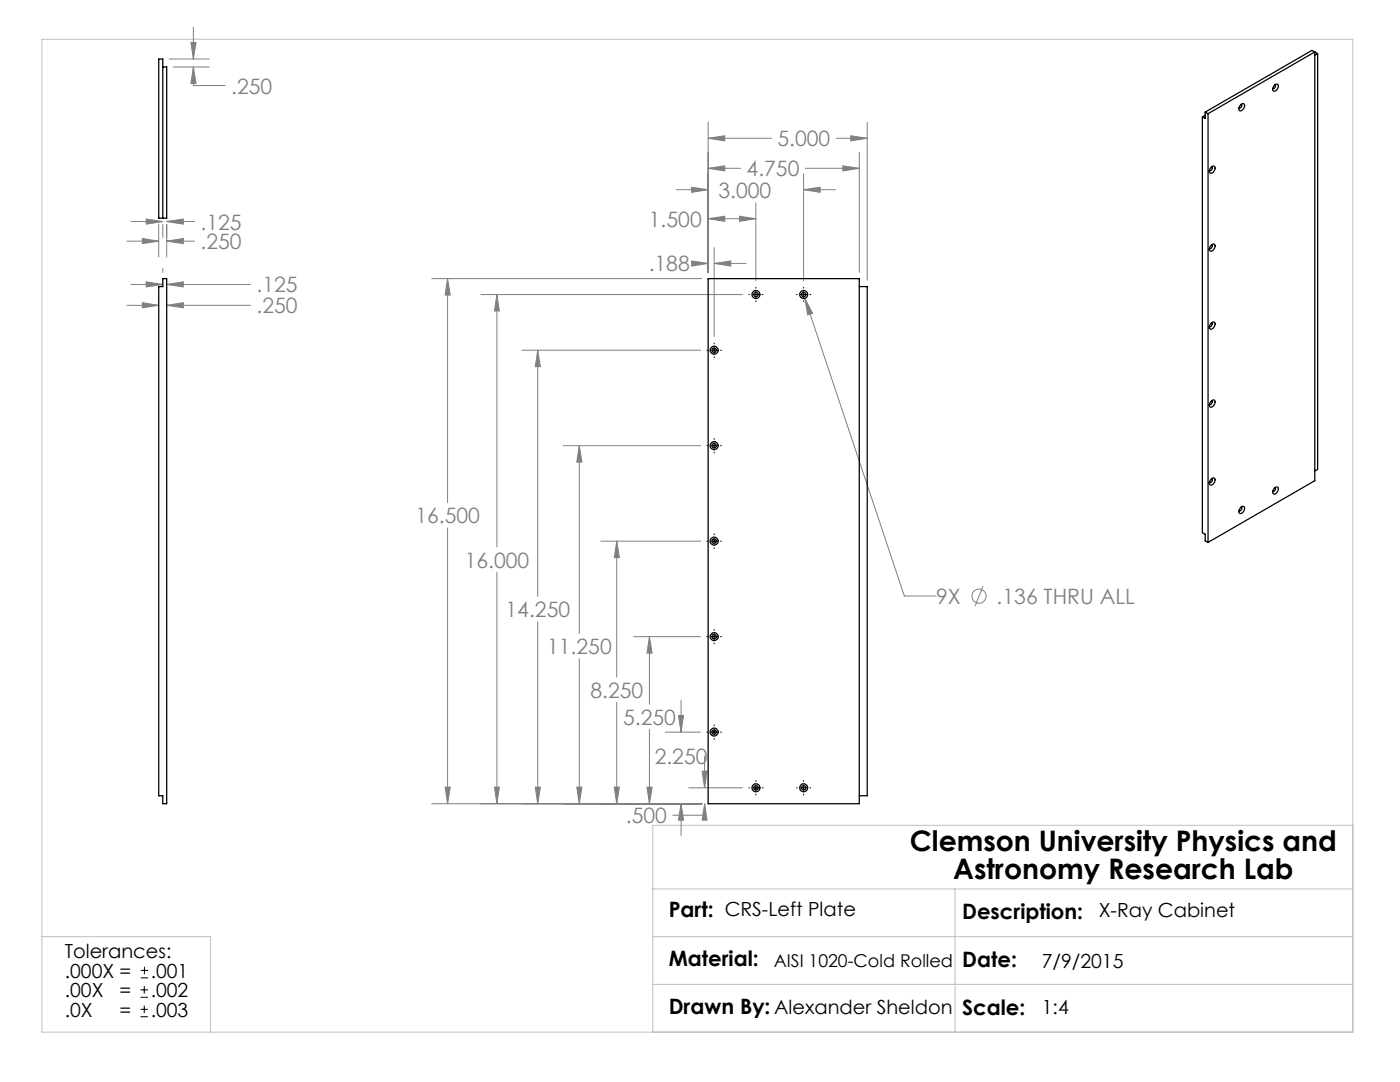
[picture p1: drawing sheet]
<svg xmlns="http://www.w3.org/2000/svg" width="279mm" height="216mm" viewBox="0 0 279 216" stroke-linecap="round" stroke-linejoin="round" font-family="sans-serif">
<g fill="none" stroke="#808080" stroke-width=".2">
<path d="M33.8 11.8h8M34.5 13.4h7.3M38.1 8.5h1l-.5 3.3zM38.6 13.4l.5 3.3h-1zM38.6 13.4v3.7h6.3M38.6 5.4v6.4M135 37.9h6.3M138 37.4l3.3 .5-3.3 .5zM141.3 33.6l3.3-.5v1zM141.3 27.6l3.3-.5v1zM141.3 24.4v29.9M141.3 33.6h6.5"/>
<path d="M141.3 27.6h12.7M160.4 37.9l3.3-.5v1zM160.4 34.7v21.4M160.4 37.9h6.3M160.7 33.6h10.8M166.9 27.6h6.2M168.2 33.1l3.3 .5-3.3 .5zM169.8 27.1l3.3 .5-3.3 .5zM171.5 30.4v23.9M173.1 24.4v31.5M25.3 48.1h6.4M26.1 56.8h6.4"/>
<path d="M26.1 44.2h6.4M28.4 47.6l3.3 .5-3.3 .5zM29.2 56.2l3.3 .6-3.3 .5zM29.2 43.7l3.3 .5-3.3 .5zM31.7 44.8v6.5M32.5 44.8v2.6M32.5 53.6v.7M33.3 56.8l3.3-.6v1.1zM33.3 44.2l3.3-.5v1zM33.3 48.1l3.3-.5v1zM33.3 56.8h16.7M33.3 44.8v6.5"/>
<path d="M33.3 44.2h5.5M33.3 48.1h5.5M86.1 55.6h54M89.3 55.6l.6 3.3h-1.1zM89.3 55.6v44.7M96 58.8h52.2M99.2 58.8l.5 3.3h-1zM99.2 58.8v50.3M138 52.1l3.3 .5-3.3 .5zM138.8 52.6h2.5M141.2 43.6h9.6M141.3 43.6l3.3-.5v1.1z"/>
<path d="M142.5 52.6l3.3-.5v1zM142.5 49.4v17.8M142.5 52.6h6.4M147.6 43.1l3.2 .5-3.2 .6zM150.8 40.5v15.6M160.6 59.5l1.6 3-1 .3zM160.6 59.5l19.9 59.4h6.3M25.3 60.9h6.4M28.4 60.4l3.3 .5-3.3 .5zM33.3 60.9l3.3-.5v1zM33.3 60.9h16.7M104.1 69.9h35.7"/>
<path d="M107.3 69.9l.5 3.3h-1zM107.3 69.9v49.1M112.4 88.9h27.4M115.6 88.9l.5 3.3h-1zM115.6 88.9v37.5M89.3 105.3v55.1M99.2 114.2v46.2M119.9 108h19.9M123.1 108l.5 3.3h-1zM123.1 108v27.1M196.2 116.9l-1.6 4.1M107.3 124.1v36.3"/>
<path d="M115.6 131.4v29M126.4 127h13.4M129.6 127l.5 3.3h-1zM129.6 127v13.5M135.9 139.7v6.4M88.8 157.1h1.1l-.6 3.3zM98.7 157.1h1l-.5 3.3zM106.8 157.1h1l-.5 3.3zM115.1 157.1h1l-.5 3.3zM122.6 157.1h1l-.5 3.3zM123.1 140.2v20.2M129.1 157.1h1l-.5 3.3z"/>
<path d="M129.6 145.6v14.8M132.8 146.1h7M135.4 142.8h1l-.5 3.3zM137.4 157.2h10.8M140.1 153.9h1l-.5 3.3zM140.6 150.8v6.4M86.1 160.4h54M135.9 160.4l.5 3.3h-1zM135.9 160.4v6.3M140.6 160.4l.5 3.3h-1zM140.6 160.4v2.3h-6.3"/>
<circle cx="195.4" cy="119" r="1.4"/>
</g>
<g fill="none" stroke="#000" stroke-width=".2">
<path d="M149.4 58.8h.2M150.2 58.8h1.3M150.8 57.3v.2M150.8 58.1v1.3M152.1 58.8h.2M159 58.8h.1M159.7 58.8h1.3M160.4 57.3v.2M160.4 58.1v1.3M161.6 58.8h.2M141.1 69.9h.2M141.9 69.9h1.3"/>
<path d="M142.5 68.4v.2M142.5 69.3v1.2M142.5 71.2v.1M143.8 69.9h.2M150.8 60v.2M160.4 60v.2M141.1 88.9h.2M141.9 88.9h1.3M142.5 87.5v.2M142.5 88.3v1.3M142.5 90.2v.2M143.8 88.9h.2"/>
<path d="M141.1 108h.2M141.9 108h1.3M142.5 106.5v.2M142.5 107.4v1.2M142.5 109.3v.1M143.8 108h.2M141.1 127h.2M141.9 127h1.3M142.5 125.6v.2M142.5 126.4v1.3M142.5 128.3v.2M143.8 127h.2"/>
<path d="M141.1 146.1h.2M141.9 146.1h1.3M142.5 144.6v.2M142.5 145.5v1.2M142.5 147.4v.1M143.8 146.1h.2M149.4 157.2h.2M150.2 157.2h1.3M150.8 155.8v.1M150.8 156.6v1.2M150.8 158.5v.1M152.1 157.2h.2"/>
<path d="M159 157.2h.1M159.7 157.2h1.3M160.4 155.8v.1M160.4 156.6v1.2M160.4 158.5v.1M161.6 157.2h.2M28 199h1.5M28 197.5h1.5M28.1 195.1h1.5M28.1 193.6h1.5M28.8 196.8v1.5M28.8 192.9v1.5"/>
<path d="M28 202.9h1.5M28 201.4h1.5M28.8 200.7v1.4"/>
</g>
<path d="M8.4 7.8h261.6v198.2h-261.6zM130.3 177.4h139.7M190.6 177.4v28.6M270 164.7h-139.7v41.3M8.4 186.9h33.6v19.1M130.3 186.9h139.7M130.3 196.4h139.7" fill="none" stroke="#c0c0c0" stroke-width=".2"/>
<path d="M28.4 60.4l3.3 .5-3.3 .5zM33.3 60.9l3.3-.5v1zM29.2 56.2l3.3 .6-3.3 .5zM33.3 56.8l3.3-.6v1.1zM38.1 8.5h1l-.5 3.3zM38.6 13.4l.5 3.3h-1zM29.2 43.7l3.3 .5-3.3 .5zM33.3 44.2l3.3-.5v1zM33.3 48.1l3.3-.5v1zM28.4 47.6l3.3 .5-3.3 .5zM88.8 157.1h1.1l-.6 3.3zM89.3 55.6l.6 3.3h-1.1zM135.9 160.4l.5 3.3h-1zM135.4 142.8h1l-.5 3.3zM129.6 127l.5 3.3h-1zM129.1 157.1h1l-.5 3.3zM123.1 108l.5 3.3h-1zM122.6 157.1h1l-.5 3.3zM115.6 88.9l.5 3.3h-1zM115.1 157.1h1l-.5 3.3zM107.3 69.9l.5 3.3h-1zM106.8 157.1h1l-.5 3.3zM140.6 160.4l.5 3.3h-1zM140.1 153.9h1l-.5 3.3zM98.7 157.1h1l-.5 3.3zM99.2 58.8l.5 3.3h-1zM142.5 52.6l3.3-.5v1zM138 52.1l3.3 .5-3.3 .5zM141.3 43.6l3.3-.5v1.1zM147.6 43.1l3.2 .5-3.2 .6zM138 37.4l3.3 .5-3.3 .5zM160.4 37.9l3.3-.5v1zM168.2 33.1l3.3 .5-3.3 .5zM141.3 33.6l3.3-.5v1zM141.3 27.6l3.3-.5v1zM169.8 27.1l3.3 .5-3.3 .5zM160.6 59.5l.6 3.3 1-.3z" fill="#808080"/>
<g fill="none" stroke="#000" stroke-width=".25">
<path d="M32.5 13.4h.8v30.1h-1.6v-31.7h.8v31.7M254.4 17a.46 .46 0 0 1 .7-.1 .46 .46 0 0 1-.1 .7l-.1 .2a.48 .48 0 0 1-.7 .4 .48 .48 0 0 1-.1-.8zM254.4 16.9a.46 .46 0 0 1 .1 .5 .46 .46 0 0 1-.5 .3M263 10.7l-1.2-.6-21.3 12.3M263 10.7l-.6 .3M263 10.7v83l-.6 .3M240 23.3v83l.5 .3v1.3l.6 .3M240.5 22.4l.6 .3M240.5 22.4v1.2l-.5-.3M240.5 23l-.5 .3M241.1 22.7l21.3-12.3v85.5l-21.3 12.3M241.1 22.7v85.5"/>
<path d="M241.6 33.5l.7-.4a.84 .84 0 0 1 0 1 .84 .84 0 0 1-.8 .4l-.1-.5zM241.8 33.3a.47 .47 0 0 1 0 .5 .47 .47 0 0 1-.4 .2M247.7 20.8l.3-.1a.66 .66 0 0 1 .4 .6 .66 .66 0 0 1-.4 .6l-.2 .1a.41 .41 0 0 1-.5 0 .41 .41 0 0 1 0-.5zM247.7 20.8a.46 .46 0 0 1 0 .5 .46 .46 0 0 1-.4 .3M32.5 55.6h.8v104.8h-.8v-1.6h-.8v-101.6h.8zM141.3 55.6h30.2v104.8h-30.2zM171.5 57.2h1.6v101.6h-1.6M241.8 48.9l.3-.2a.66 .66 0 0 1 .4 .6 .66 .66 0 0 1-.4 .6l-.2 .2a.39 .39 0 0 1-.5-.1 .39 .39 0 0 1 0-.5zM241.8 48.9a.47 .47 0 0 1 0 .5 .47 .47 0 0 1-.4 .2M241.6 64.6l.5-.4a.66 .66 0 0 1 .4 .7 .66 .66 0 0 1-.4 .6l-.2 .1a.39 .39 0 0 1-.5 0 .39 .39 0 0 1 0-.5zM241.8 64.4a.47 .47 0 0 1 0 .5 .47 .47 0 0 1-.4 .3M241.8 80a.44 .44 0 0 1 0 .5 .44 .44 0 0 1-.4 .2"/>
<path d="M241.6 80.2l.5-.4a.66 .66 0 0 1 .4 .6 .66 .66 0 0 1-.4 .6l-.2 .2a.39 .39 0 0 1-.5-.1 .39 .39 0 0 1 0-.5zM241.6 95.7l.5-.3a.66 .66 0 0 1 .4 .6 .66 .66 0 0 1-.4 .6l-.2 .1a.39 .39 0 0 1-.5 0 .39 .39 0 0 1 0-.5zM241.8 95.5a.44 .44 0 0 1 0 .5 .44 .44 0 0 1-.4 .2M254.4 97.3a.46 .46 0 0 1 .7 0 .46 .46 0 0 1-.1 .7l-.1 .2a.49 .49 0 0 1-.8 .4 .49 .49 0 0 1 0-.8zM254.4 97.3a.46 .46 0 0 1 .1 .5 .46 .46 0 0 1-.5 .2M247.5 101.4l.5-.4a.66 .66 0 0 1 .4 .7 .66 .66 0 0 1-.4 .6l-.2 .1a.34 .34 0 0 1-.4 .1 .34 .34 0 0 1-.1-.4zM247.7 101.2a.46 .46 0 0 1 0 .5 .46 .46 0 0 1-.4 .2"/>
<circle cx="150.9" cy="58.8" r=".42"/>
<circle cx="150.9" cy="58.8" r=".8"/>
<circle cx="160.4" cy="58.8" r=".42"/>
<circle cx="160.4" cy="58.8" r=".8"/>
<circle cx="142.5" cy="69.9" r=".43"/>
<circle cx="142.5" cy="69.9" r=".8"/>
<circle cx="142.5" cy="88.9" r=".43"/>
<circle cx="142.5" cy="88.9" r=".8"/>
<circle cx="142.5" cy="108" r=".43"/>
<circle cx="142.5" cy="108" r=".8"/>
<circle cx="142.5" cy="127" r=".43"/>
<circle cx="142.5" cy="127" r=".8"/>
<circle cx="142.5" cy="146.1" r=".43"/>
<circle cx="142.5" cy="146.1" r=".8"/>
<circle cx="150.9" cy="157.2" r=".42"/>
<circle cx="150.9" cy="157.2" r=".8"/>
<circle cx="160.4" cy="157.2" r=".42"/>
<circle cx="160.4" cy="157.2" r=".8"/>
</g>
<g font-size="5.6">
<text x="181.6" y="169.8">Clemson University Physics and</text>
<text x="190.2" y="175.5">Astronomy Research Lab</text>
</g>
<g font-size="4.2" fill="#808080">
<text x="46.2" y="18.7">.250</text>
<text x="155.1" y="29.2">5.000</text>
<text x="149" y="35.2">4.750</text>
<text x="143.4" y="39.4">3.000</text>
<text x="40" y="45.8">.125</text>
<text x="129.5" y="45.2">1.500</text>
<text x="40" y="49.7">.250</text>
<text x="51.2" y="58.3">.125</text>
<text x="129.5" y="54.2">.188</text>
<text x="51.2" y="62.5">.250</text>
<text x="82.9" y="104.4">16.500</text>
<text x="92.7" y="113.3">16.000</text>
<text x="100.9" y="123.1">14.250</text>
<text x="186.8" y="120.5">9X</text>
<text x="198.9" y="120.5">.136 THRU ALL</text>
<text x="109.2" y="130.5">11.250</text>
<text x="117.8" y="139.2">8.250</text>
<text x="124.4" y="144.6">5.250</text>
<text x="130.7" y="152.5">2.250</text>
<text x="124.9" y="164.3">.500</text>
</g>
<g font-size="4.2">
<text x="133.5" y="183.1">Part: CRS-Left Plate</text>
<text x="192" y="183.3">Description:</text>
<text x="133.5" y="192.7">Material:</text>
<text x="192" y="192.9">Date:</text>
<text x="133.5" y="202.3">Drawn By: Alexander Sheldon</text>
<text x="192" y="202.5">Scale:</text>
</g>
<g font-size="3.9">
<text x="219.3" y="183.1">X-Ray Cabinet</text>
<text x="12.9" y="191.2">Tolerances:</text>
<text x="12.9" y="195.1">.000X =</text>
<text x="30.1" y="195.1">.001</text>
<text x="207.9" y="193.1">7/9/2015</text>
<text x="12.9" y="199">.00X</text>
<text x="12.9" y="202.8">.0X</text>
<text x="23.9" y="202.8">=</text>
<text x="23.9" y="199">=</text>
<text x="30.1" y="202.8">.003</text>
<text x="30.1" y="199">.002</text>
<text x="207.9" y="202.3">1:4</text>
</g>
<text font-size="3.5" x="154.4" y="192.9">AISI 1020-Cold Rolled</text>
</svg>
